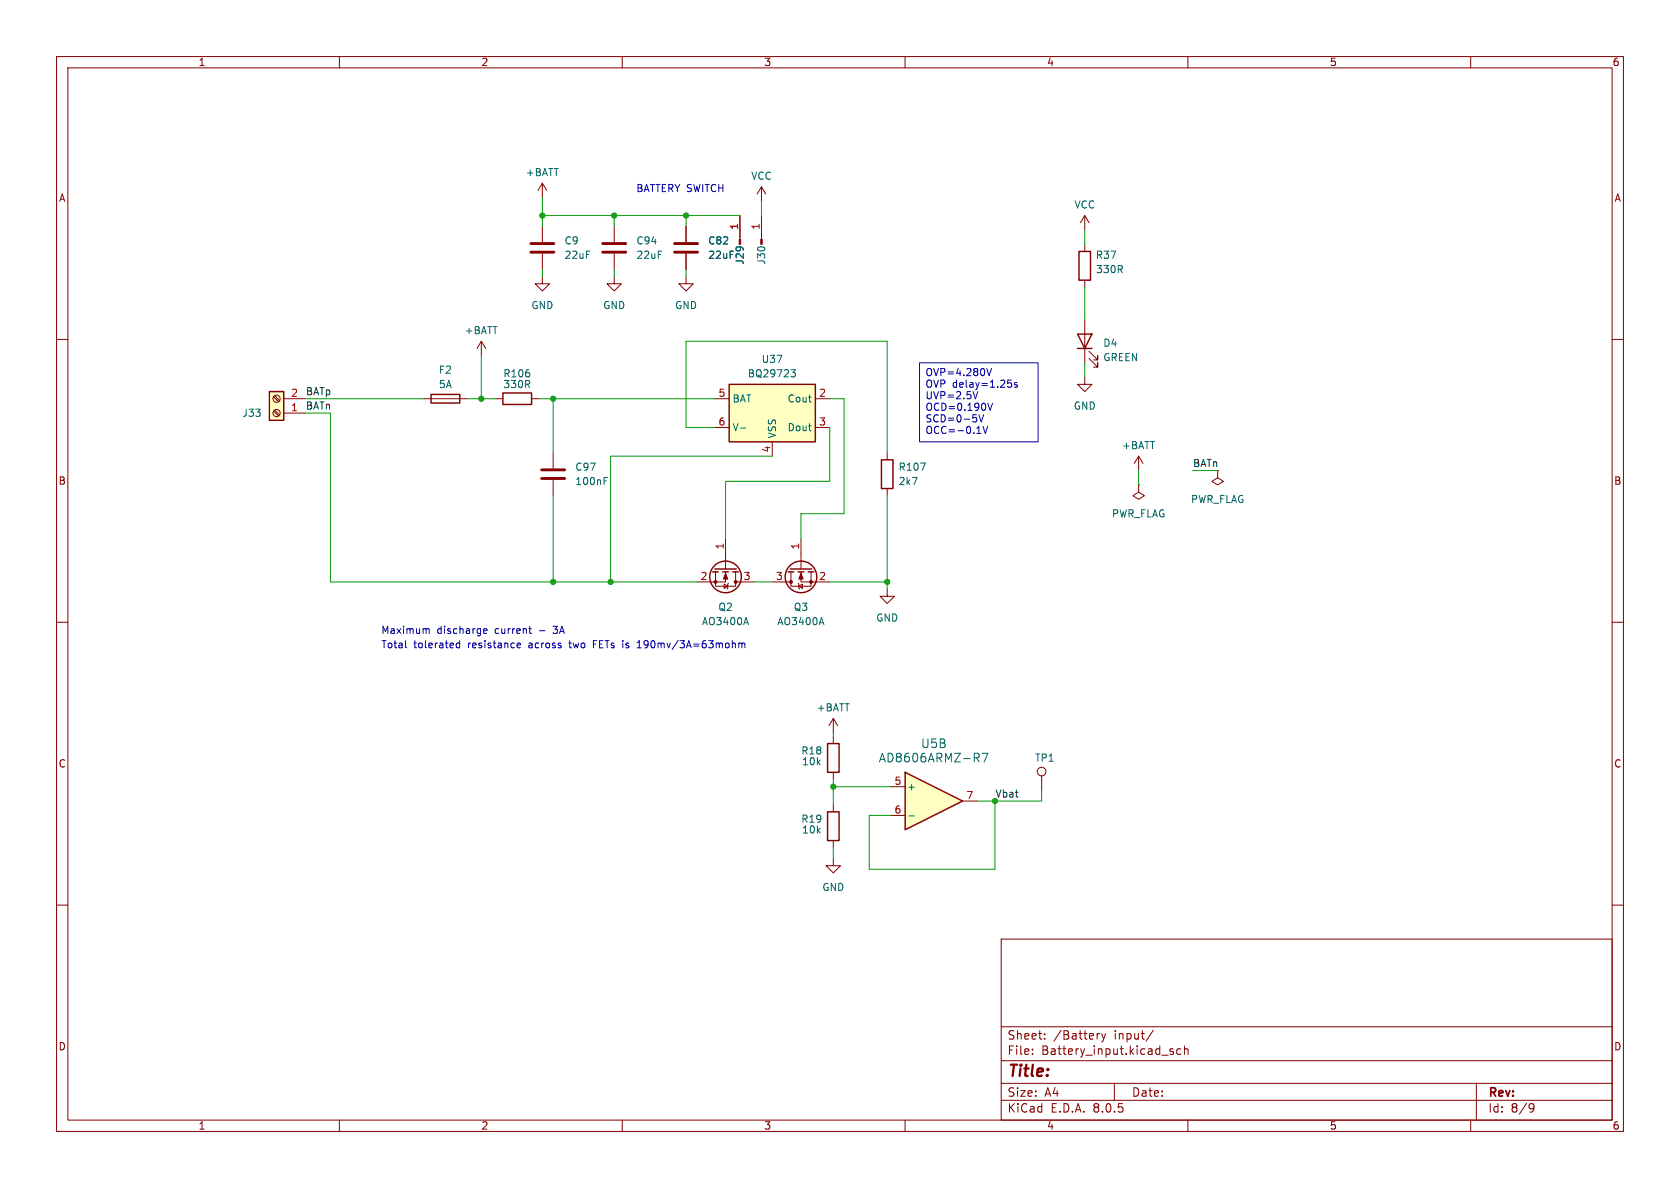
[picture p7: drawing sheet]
<svg xmlns="http://www.w3.org/2000/svg" width="297mm" height="210mm" viewBox="0 0 297 210" stroke-linecap="round" stroke-linejoin="round" font-family="sans-serif">
<g fill="none" stroke="#840000" stroke-width=".18">
<path d="M10 10h277v190h-277zM12 12h273v186h-273zM60 10v2M110 10v2M160 10v2M210 10v2M260 10v2M95.9 32.4l-.8 1.3M95.9 32.4v2.5M95.9 32.4l.7 1.3M10 60h2M191.8 43.2v1.3"/>
<path d="M191.8 49.5v1.3M191.8 56.5v7.6M285 60h2M192.5 63.4l1.6 1.5v-.8v.8h-.8M192.5 62.1l1.6 1.5v-.7v.7h-.8M10 110h2M156.8 104.1v1.3h1.3l-1.3 1.3-1.2-1.3h1.2M285 110h2M184.1 137.2v2.5M10 160h2M147.3 151.8v1.2h1.3l-1.3 1.3-1.3-1.3h1.3M147.3 142.2v1.3"/>
<path d="M147.3 148.6v1.3M285 160h2M177 166h108v32h-108zM60 198v2M110 198v2M160 198v2M177 194.5h108M177 191.5h108M177 187.5h108M177 181.5h108M182.5 186.3v.1M182.5 185.5v.1"/>
<path d="M184.7 183.6v.1M184.7 182.8v.1M194.4 182.7l-.3 .1M194.7 182.7l.4 1M195.1 183.7l-.1 .4-.3 .1M195.5 182.7l-.4 1M197 191.5v3M203.9 182.1l-1.3 2M206.8 185.7l.7 .4-.3 .3-.4-.1M207.4 185.5l-.4-.1-.2 .2M208.7 185.5l-.4-.1-.3 .3v.4l.2 .2h.5M209.4 185.5l.2-.1 .4 .1v.9"/>
<path d="M209.4 184.9v1.5M210 198v2M260 198v2M261 191.5v6.5M270.6 195.1l.5 .1a.99 .99 0 0 1-.4 1.4h-.2M271.2 195.7l-.3 .3h-.3"/>
<circle cx="184.1" cy="136.4" r=".76"/>
</g>
<path d="M190.5 59.1h2.5l-1.2 2.5zM190.8 44.5h2v5h-2zM190.5 61.6h2.5M146.3 143.5h2v5.1h-2z" fill="none" stroke="#840000" stroke-width=".25"/>
<path d="M128.9 67.9h15.2v10.2h-15.2z" fill="#ffffc2"/>
<g fill="none" stroke="#840000" stroke-width=".25">
<path d="M76.2 69.7h5.1v1.5h-5.1zM88.9 69.5h5.1v2h-5.1zM128.9 67.9h15.2v10.2h-15.2zM126 101.1h1M126.4 100.6h3.8M127.8 101.1h1M129.5 101.1h1.1M139.3 101.1h1M139.7 100.6h3.8M141.1 101.1h1M142.9 101.1h1M146.3 131.4h2v5.1h-2z"/>
<circle cx="128.3" cy="102" r="2.79"/>
<circle cx="141.6" cy="102" r="2.79"/>
</g>
<g fill="none" stroke="#840000" stroke-width=".18">
<path d="M130.8 38.1v4.2M134.6 33l-.7 1.3M134.6 33v2.6M134.6 38.1v4.2M134.6 33l.8 1.3M191.8 38.1l-.8 1.3M191.8 38.1v2.5M191.8 38.1l.7 1.3M95.9 48.9v1.3h1.3l-1.3 1.2-1.3-1.2h1.3M95.9 40v2.8M95.9 44.8v2.8M108.6 48.9v1.3h1.3l-1.3 1.2-1.3-1.2h1.3"/>
<path d="M108.6 40v2.8M108.6 44.8v2.8M121.3 48.9v1.3h1.3l-1.3 1.2-1.3-1.2h1.3M121.3 40v2.8M121.3 44.8v2.8M74.9 70.5h7.6M85.1 60.3l-.8 1.3M85.1 60.3v2.6M85.1 60.3l.8 1.3M87.6 70.5h1.3M94 70.5h1.2M126.4 70.5h2.5"/>
<path d="M126.4 75.6h2.5M136.5 78.1v2.5M144.1 70.5h2.6M144.1 75.6h2.6M97.8 80v2.8M97.8 84.8v2.8M128.3 95.3v5.3M141.6 95.3v5.3M126.5 101.1v2.5h3.5v-2.5M128 103.3l.7 .3-.7 .4zM128.3 101.1v1.8h-5.1M128.8 103.1l-.1 .2v.7l-.2 .1"/>
<path d="M130 102.9h3.3M136.5 102.9h3.3M139.8 101.1v2.5h3.6v-2.5M141.1 103.1l.1 .2v.7l.2 .1M141.2 103.6l.7-.3v.7zM141.6 101.1v1.8h5.1M147.3 127l-.7 1.3M147.3 127v2.5M147.3 130.2v1.2M147.3 136.5v1.3M147.3 127l.8 1.3"/>
</g>
<path d="M130.9 75.7h1M139.8 65.3h.8l-.4 .5 .3 .2 .1 .4-.2 .2h-.4M106.8 85h.4M106.8 84.4h.6M131.9 109.2l.4 1.2M145.2 109.2l.5 1.2" fill="none" stroke="#006464" stroke-width=".18"/>
<path d="M93.9 44.6h4M93.9 43.1h4M106.6 44.6h4M106.6 43.1h4M119.3 44.6h4M119.3 43.1h4M95.8 84.6h4M95.8 83.1h4" fill="none" stroke="#840000" stroke-width=".51"/>
<g fill="#840000" stroke="#840000" stroke-width=".18">
<path d="M130.7 42.3h.2v.9h-.2z"/>
<path d="M134.5 42.3h.2v.9h-.2z"/>
<path d="M128.3 101.3l.4 1.1h-.8z"/>
<path d="M141.6 101.3l.4 1.1h-.8z"/>
<circle cx="126.5" cy="102.9" r=".25"/>
<circle cx="130" cy="102.9" r=".25"/>
<circle cx="143.4" cy="102.9" r=".25"/>
<circle cx="139.8" cy="102.9" r=".25"/>
</g>
<path d="M47.6 69.2h2.6v5.1h-2.6z" fill="#ffffc2"/>
<path d="M47.6 69.2h2.6v5.1h-2.6z" fill="none" stroke="#840000" stroke-width=".25"/>
<g fill="none" stroke="#840000" stroke-width=".18">
<path d="M48.4 70.2l.9 .8M48.4 72.7l.9 .8M48.6 70l.8 .8M48.6 72.5l.8 .9M50.2 73h3.8M50.2 70.5h3.8M201.3 80.6l-.8 1.3M201.3 80.6v2.6M201.3 80.6l.8 1.3"/>
<circle cx="48.9" cy="70.5" r=".63"/>
<circle cx="48.9" cy="73" r=".63"/>
</g>
<path d="M160 136.5l10.2 5.1-10.2 5.1z" fill="#ffffc2"/>
<path d="M155.8 81.3h2.1v5.1h-2.1zM160 136.5l10.2 5.1-10.2 5.1z" fill="none" stroke="#840000" stroke-width=".25"/>
<path d="M130.8 38.1v3.8M121.3 40v2.8M121.3 44.8v2.8M191.8 66.7v1.2h1.2l-1.2 1.3-1.3-1.3h1.3M156.8 80v1.3M156.8 86.4v1.2M201.3 85.7v1.3l1 .6-1 .7-1-.7 1-.6M201.3 85.7h.1M215.3 83.2v1.3l1 .6-1 .6-1.1-.6 1.1-.6M157.5 139.1h2.5M157.5 144.1h2.5M170.2 141.6h2.5" fill="none" stroke="#840000" stroke-width=".18"/>
<path d="M162.7 81.9h.9l-.6 1.2M172.6 134l.5 .7M173 133.2l.1 .2-.1 .5M173.6 133.2h1l-.6 1.5M160.7 144.2h.9" fill="none" stroke="#006464" stroke-width=".18"/>
<g fill="none" stroke="#0000c2" stroke-width=".18">
<path d="M162.6 64.1h20.9v14h-20.9zM172 69.2l.4 1.3 .5-1.3M172.6 73.9l.1 .1-.1 .5M172.7 76.6h.7M173 73.3l.5 1.3 .4-1.3M173.8 75.4l.4 1.2 .4-1.2M174.4 65.1l.5 1.3 .4-1.3M174.6 71.3l.4 1.2 .5-1.2M178.2 67.2h.6M178.3 67.7h.3l.3 .2-.1 .4-.5 .2M179.8 67.7l-.3-.1-.2 .2 .1 .2 .4 .1v.3h-.5M71.7 114.3l.2 .2"/>
<path d="M75.4 111.2h.4l.1 .8M81.3 113.3v1.2M81.3 113.7h-.4l-.2 .2 .1 .6h.5M85.5 111.6l.6-.2-.1-.2-.3-.1-.2 .2 .1 .6h.4M91.4 114.3l.2 .2h.4M91.4 113.9l.2-.2h.2l.2 .2v.1l-.6 .1M93.5 111.1h.5M93.7 111.8l.3 .2M104.9 113.9h.4M105.5 113.3h-.6v1.2M112.6 114.5h.8M112.6 113.6l.4-.3v1.2"/>
<path d="M130.6 113.8l.4-.1 .2 .2M130.6 113.7v.8M131.2 113.9l.1-.2h.3l.1 .8M131.2 113.9v.6"/>
</g>
<g fill="none" stroke="#009600" stroke-width=".18">
<path d="M95.9 38.1h34.9M95.9 34.9v5.1M108.6 38.1v1.9M121.3 38.1v1.9M134.6 35.6v2.5M95.9 47.6v1.3M108.6 47.6v1.3M121.3 47.6v1.3M191.8 40.6v2.6M191.8 50.8v5.7M54 70.5h20.9M54 73h4.4v29.9h64.8"/>
<path d="M82.5 70.5h5.1M85.1 62.9v7.6M95.2 70.5h31.2M97.8 70.5v9.5M126.4 75.6h-5.1v-15.3h35.5v19.7M146.7 70.5h2.5v20.3h-7.6v4.5M146.7 75.6v9.5h-18.4v10.2M191.8 64.1v2.6M97.8 87.6v15.3M136.5 80.6h-28.6v22.3M156.8 87.6v16.5M201.3 83.2v2.5"/>
<path d="M210.8 83.2h4.5M133.3 102.9h3.2M146.7 102.9h10.1M147.3 129.5v.7M147.3 137.8v4.4M147.3 139.1h10.2M184.1 139.7v1.9h-11.4M147.3 149.9v1.9M175.9 141.6v12.1h-22.2v-9.6h3.8"/>
</g>
<g fill="#009600" stroke="#009600" stroke-width=".18">
<circle cx="95.9" cy="38.1" r=".46"/>
<circle cx="108.6" cy="38.1" r=".46"/>
<circle cx="121.3" cy="38.1" r=".46"/>
<circle cx="175.9" cy="141.6" r=".46"/>
<circle cx="147.3" cy="139.1" r=".46"/>
<circle cx="156.8" cy="102.9" r=".46"/>
<circle cx="107.9" cy="102.9" r=".46"/>
<circle cx="97.8" cy="102.9" r=".46"/>
<circle cx="97.8" cy="70.5" r=".46"/>
<circle cx="85.1" cy="70.5" r=".46"/>
</g>
<text font-size="2.8" fill="#840000" x="178" y="190.9">Title:</text>
<g font-size="2.1" fill="#006464">
<text x="155.3" y="135">AD8606ARMZ-R7</text>
<text x="162.7" y="132.4">U5B</text>
</g>
<g font-size="2.1" fill="#840000">
<text x="178" y="184">Sheet:</text>
<text x="186.2" y="184">/Battery</text>
<text x="197" y="184">input/</text>
<text x="178" y="186.7">File:</text>
<text x="184.1" y="186.7">Battery_input.kicad_sch</text>
<text x="178" y="196.9">KiCad</text>
<text x="178" y="194.1">Size:</text>
<text x="184.7" y="194.1">A4</text>
<text x="185.7" y="196.9">E.D.A.</text>
<text x="193.3" y="196.9">8.0.5</text>
<text x="200" y="194.1">Date:</text>
<text x="263" y="194.3">Rev:</text>
<text x="263" y="196.9">Id:</text>
<text x="267.1" y="196.9">8/9</text>
</g>
<g font-size="1.8" fill="#840000">
<text x="35" y="11.9">1</text>
<text x="85" y="11.9">2</text>
<text x="135" y="11.9">3</text>
<text x="185" y="11.9">4</text>
<text x="235" y="11.9">5</text>
<text x="285" y="11.9">6</text>
<text x="10.3" y="35.9">A</text>
<text x="285.3" y="35.9">A</text>
<text x="10.3" y="85.9">B</text>
<text x="285.3" y="85.9">B</text>
<text x="10.3" y="135.9">C</text>
<text x="285.3" y="135.9">C</text>
<text x="10.3" y="185.9">D</text>
<text x="285.3" y="185.9">D</text>
<text x="35" y="199.9">1</text>
<text x="85" y="199.9">2</text>
<text x="135" y="199.9">3</text>
<text x="185" y="199.9">4</text>
<text x="235" y="199.9">5</text>
<text x="285" y="199.9">6</text>
</g>
<g font-size="1.8" fill="#006464">
<text x="92.9" y="31.3">+BATT</text>
<text x="132.7" y="32">VCC</text>
<text x="189.9" y="37.1">VCC</text>
<text x="99.7" y="43.4">C9</text>
<text x="99.7" y="45.9">22uF</text>
<text x="112.4" y="43.4">C94</text>
<text x="112.4" y="45.9">22uF</text>
<text x="125.1" y="43.4">C82</text>
<text x="125.1" y="45.9">22uF</text>
<text x="131.7" y="46.9" transform="rotate(-90 131.7 46.9)">J29</text>
<text x="135.5" y="46.9" transform="rotate(-90 135.5 46.9)">J30</text>
<text x="193.6" y="45.9">R37</text>
<text x="193.7" y="48.5">330R</text>
<text x="82.1" y="59.3">+BATT</text>
<text x="93.8" y="54.8">GND</text>
<text x="106.5" y="54.8">GND</text>
<text x="119.2" y="54.8">GND</text>
<text x="134.5" y="64.4">U37</text>
<text x="195" y="61.5">D4</text>
<text x="195" y="64">GREEN</text>
<text x="77.5" y="66.3">F2</text>
<text x="77.5" y="68.8">5A</text>
<text x="88.9" y="66.9">R106</text>
<text x="88.9" y="68.8">330R</text>
<text x="129.4" y="71.3">BAT</text>
<text x="132.1" y="66.9">BQ29723</text>
<text x="139.1" y="71.3">Cout</text>
<text x="42.8" y="73.9">J33</text>
<text x="129.4" y="76.4">V-</text>
<text x="137.4" y="77.6" transform="rotate(-90 137.4 77.6)">VSS</text>
<text x="139.1" y="76.4">Dout</text>
<text x="189.7" y="72.6">GND</text>
<text x="101.6" y="83.4">C97</text>
<text x="158.8" y="83.4">R107</text>
<text x="198.3" y="79.6">+BATT</text>
<text x="101.6" y="86">100nF</text>
<text x="158.8" y="86">2k7</text>
<text x="210.4" y="89.1">PWR_FLAG</text>
<text x="196.5" y="91.7">PWR_FLAG</text>
<text x="124" y="110.7">AO3400A</text>
<text x="126.9" y="108.2">Q2</text>
<text x="137.3" y="110.7">AO3400A</text>
<text x="140.2" y="108.2">Q3</text>
<text x="154.8" y="110.1">GND</text>
<text x="144.3" y="126">+BATT</text>
<text x="141.6" y="133.6">R18</text>
<text x="141.7" y="135.5">10k</text>
<text x="182.9" y="134.8">TP1</text>
<text x="160.3" y="139.9">+</text>
<text x="141.6" y="145.6">R19</text>
<text x="141.7" y="147.5">10k</text>
<text x="145.3" y="157.7">GND</text>
</g>
<g font-size="1.8" fill="#0000c2">
<text x="112.4" y="34">BATTERY SWITCH</text>
<text x="163.5" y="66.8">OVP=4.280V</text>
<text x="163.5" y="68.9">OVP delay=1.25s</text>
<text x="163.5" y="70.9">UVP=2.5V</text>
<text x="163.5" y="72.9">OCD=0.190V</text>
<text x="163.5" y="75">SCD=0-5V</text>
<text x="163.5" y="77">OCC=-0.1V</text>
<text x="67.3" y="112.1">Maximum</text>
<text x="77.2" y="112.1">discharge</text>
<text x="87.6" y="112.1">current</text>
<text x="95.6" y="112.1">-</text>
<text x="98.3" y="112.1">3A</text>
<text x="67.3" y="114.7">Total</text>
<text x="73.1" y="114.7">tolerated</text>
<text x="82.8" y="114.7">resistance</text>
<text x="93.7" y="114.7">across</text>
<text x="101.1" y="114.7">two</text>
<text x="105.5" y="114.7">FETs is</text>
<text x="113.7" y="114.7">190mv/3A=63mohm</text>
</g>
<g font-size="1.8" fill="#a90000">
<text x="130.6" y="40.7" transform="rotate(-90 130.6 40.7)">1</text>
<text x="134.4" y="40.7" transform="rotate(-90 134.4 40.7)">1</text>
<text x="51.4" y="70.2">2</text>
<text x="126.9" y="70.2">5</text>
<text x="144.7" y="70.2">2</text>
<text x="51.4" y="72.8">1</text>
<text x="126.9" y="75.3">6</text>
<text x="144.7" y="75.3">3</text>
<text x="136.3" y="80.1" transform="rotate(-90 136.3 80.1)">4</text>
<text x="128" y="97.2" transform="rotate(-90 128 97.2)">1</text>
<text x="141.4" y="97.2" transform="rotate(-90 141.4 97.2)">1</text>
<text x="123.8" y="102.6">2</text>
<text x="131.4" y="102.6">3</text>
<text x="137.1" y="102.6">3</text>
<text x="144.7" y="102.6">2</text>
<text x="158" y="138.8">5</text>
<text x="158" y="143.9">6</text>
<text x="170.7" y="141.4">7</text>
</g>
<g font-size="1.8" fill="#0f0f0f">
<text x="54" y="69.9">BATp</text>
<text x="54" y="72.5">BATn</text>
<text x="210.8" y="82.6">BATn</text>
<text x="175.9" y="141.1">Vbat</text>
</g>
</svg>
